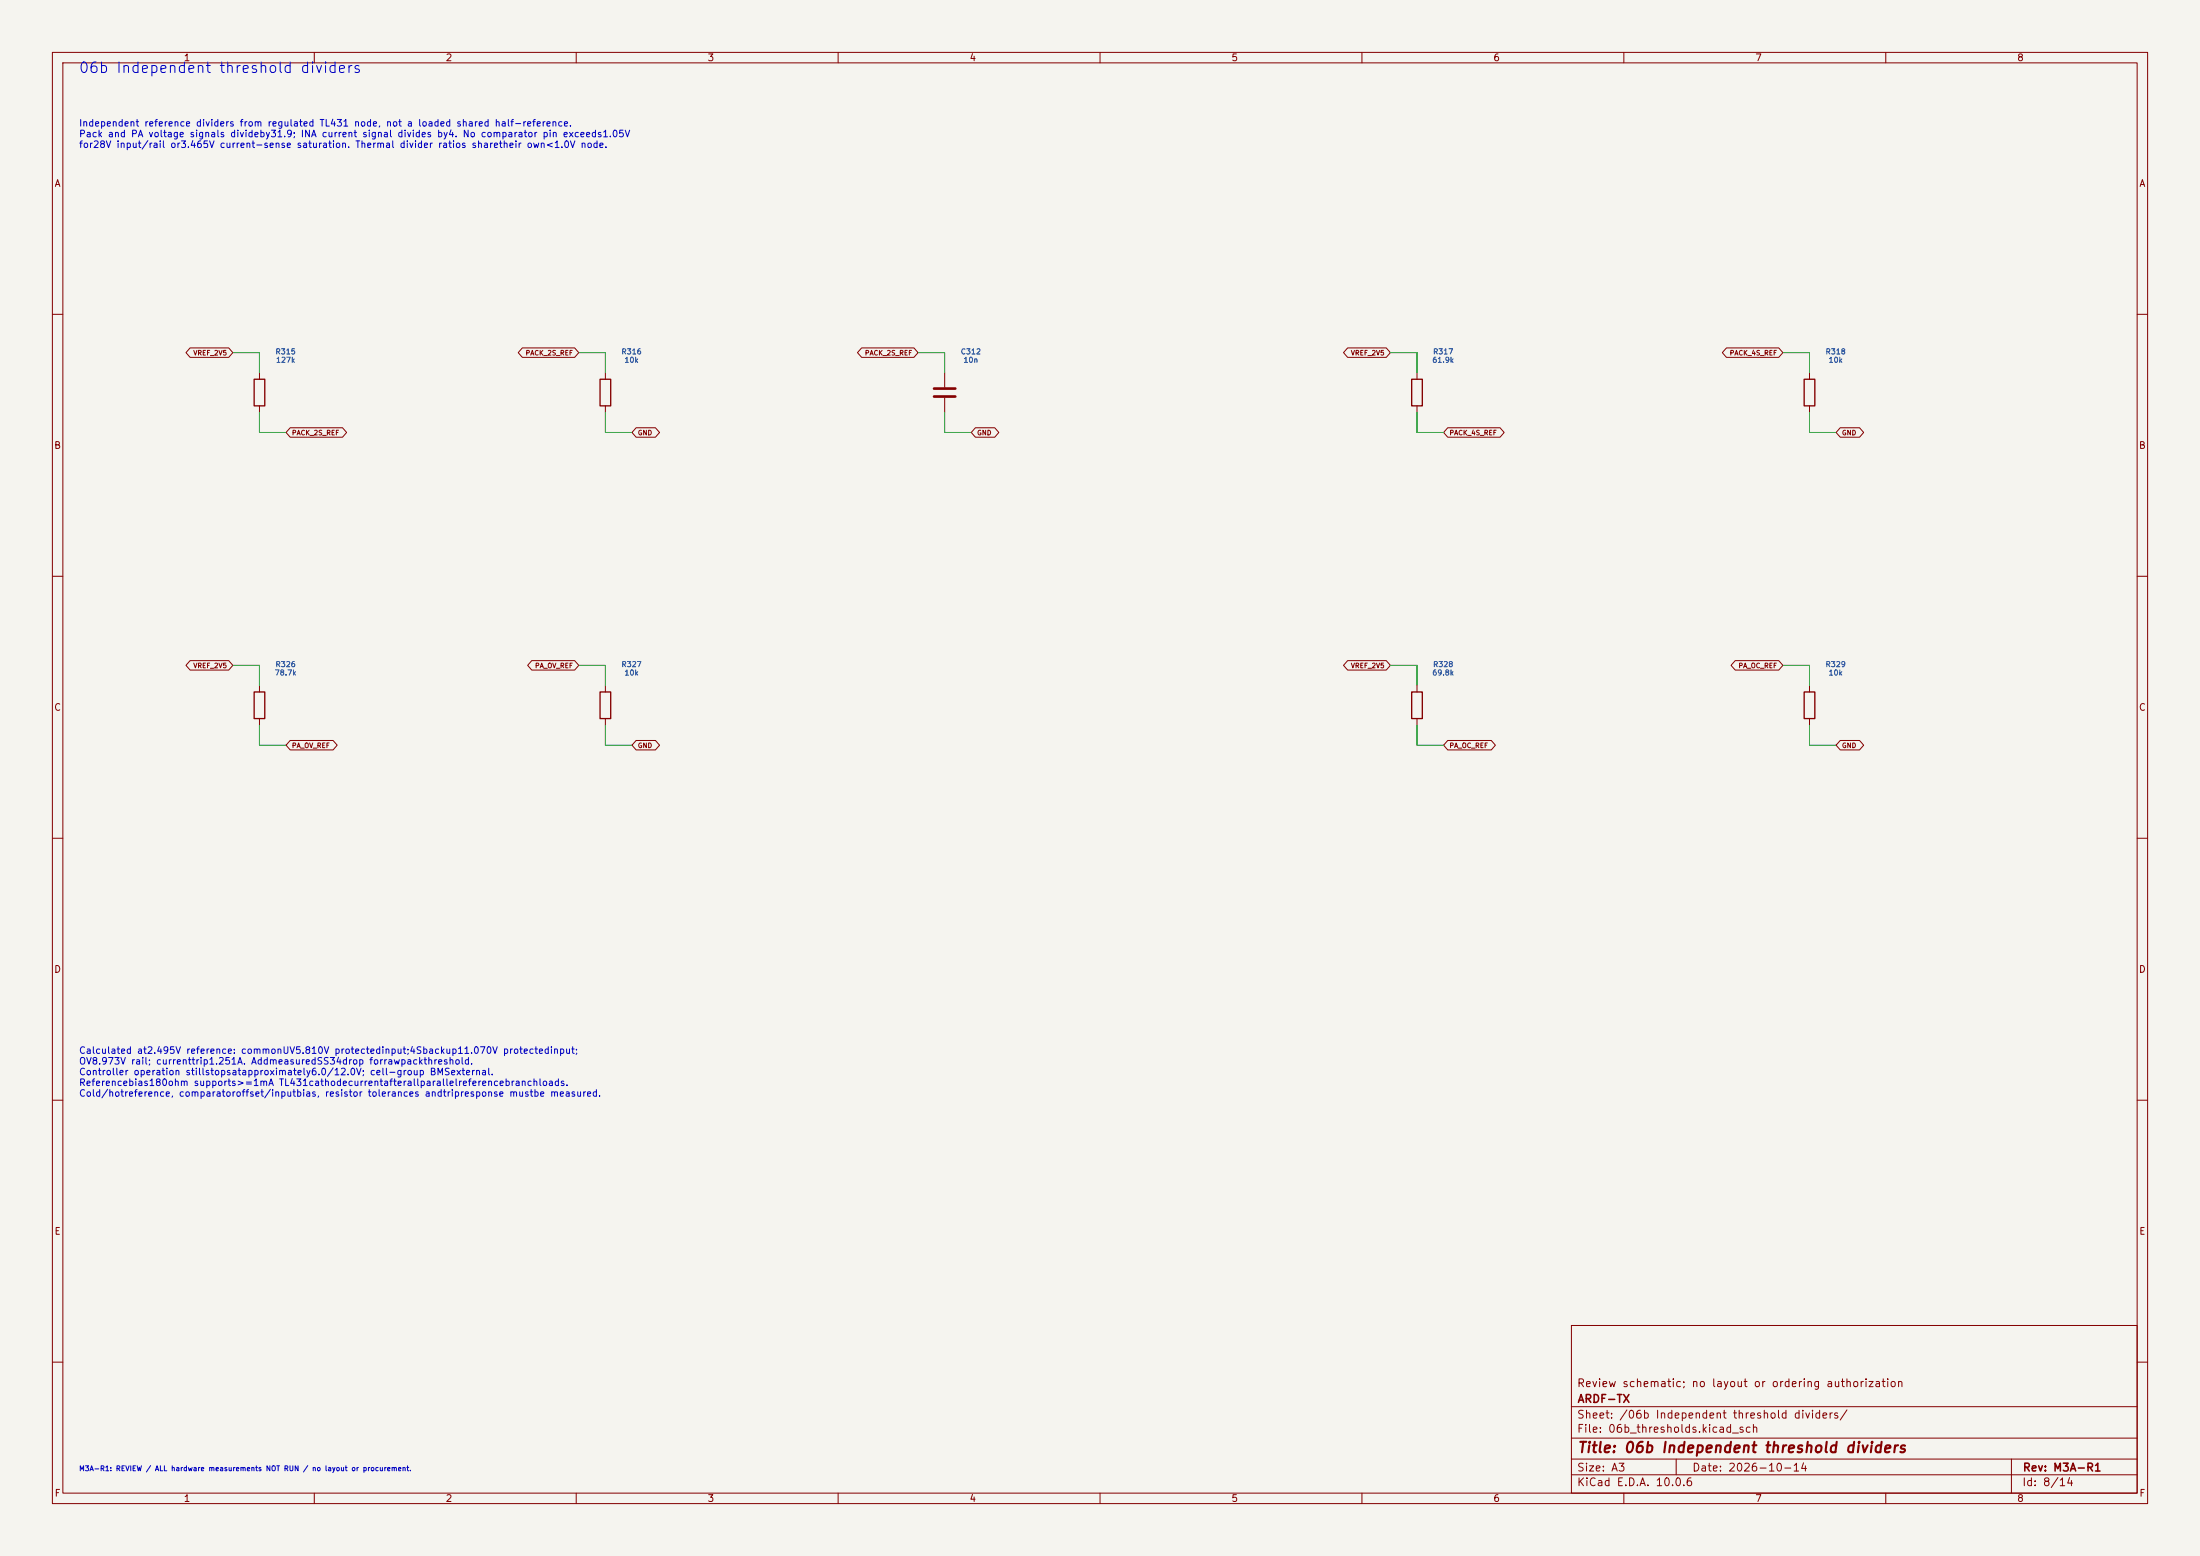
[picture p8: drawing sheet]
(kicad_sch (version 20250114) (generator "eeschema") (generator_version "10.0") (paper "A3") (title_block (title "06b Independent threshold dividers") (date "2026-10-14") (rev "M3A-R1") (company "ARDF-TX") (comment 1 "Review schematic; no layout or ordering authorization")) (lib_symbols (symbol "ARDF_TX:C" (pin_numbers (hide yes)) (pin_names (offset 0.254)) (exclude_from_sim no) (in_bom yes) (on_board yes) (in_pos_files yes) (duplicate_pin_numbers_are_jumpers no) (property "Reference" "C" (at 0.635 2.54 0) (show_name no) (do_not_autoplace no) (effects (font (size 1.27 1.27)) (justify left))) (property "Value" "C" (at 0.635 -2.54 0) (show_name no) (do_not_autoplace no) (effects (font (size 1.27 1.27)) (justify left))) (property "Footprint" "" (at 0.9652 -3.81 0) (show_name no) (do_not_autoplace no) (hide yes) (effects (font (size 1.27 1.27)))) (property "Datasheet" "" (at 0 0 0) (show_name no) (do_not_autoplace no) (hide yes) (effects (font (size 1.27 1.27)))) (property "Description" "Unpolarized capacitor" (at 0 0 0) (show_name no) (do_not_autoplace no) (hide yes) (effects (font (size 1.27 1.27)))) (property "ki_keywords" "cap capacitor" (at 0 0 0) (show_name no) (do_not_autoplace no) (hide yes) (effects (font (size 1.27 1.27)))) (property "ki_fp_filters" "C_*" (at 0 0 0) (show_name no) (do_not_autoplace no) (hide yes) (effects (font (size 1.27 1.27)))) (symbol "C_0_1" (polyline (pts (xy -2.032 0.762) (xy 2.032 0.762)) (stroke (width 0.508) (type default)) (fill (type none))) (polyline (pts (xy -2.032 -0.762) (xy 2.032 -0.762)) (stroke (width 0.508) (type default)) (fill (type none)))) (symbol "C_1_1" (pin passive line (at 0 3.81 270) (length 2.794) (name "" (effects (font (size 1.27 1.27)))) (number "1" (effects (font (size 1.27 1.27))))) (pin passive line (at 0 -3.81 90) (length 2.794) (name "" (effects (font (size 1.27 1.27)))) (number "2" (effects (font (size 1.27 1.27)))))) (embedded_fonts no)) (symbol "ARDF_TX:R" (pin_numbers (hide yes)) (pin_names (offset 0)) (exclude_from_sim no) (in_bom yes) (on_board yes) (in_pos_files yes) (duplicate_pin_numbers_are_jumpers no) (property "Reference" "R" (at 2.032 0 90) (show_name no) (do_not_autoplace no) (effects (font (size 1.27 1.27)))) (property "Value" "R" (at 0 0 90) (show_name no) (do_not_autoplace no) (effects (font (size 1.27 1.27)))) (property "Footprint" "" (at -1.778 0 90) (show_name no) (do_not_autoplace no) (hide yes) (effects (font (size 1.27 1.27)))) (property "Datasheet" "" (at 0 0 0) (show_name no) (do_not_autoplace no) (hide yes) (effects (font (size 1.27 1.27)))) (property "Description" "Resistor" (at 0 0 0) (show_name no) (do_not_autoplace no) (hide yes) (effects (font (size 1.27 1.27)))) (property "ki_keywords" "R res resistor" (at 0 0 0) (show_name no) (do_not_autoplace no) (hide yes) (effects (font (size 1.27 1.27)))) (property "ki_fp_filters" "R_*" (at 0 0 0) (show_name no) (do_not_autoplace no) (hide yes) (effects (font (size 1.27 1.27)))) (symbol "R_0_1" (rectangle (start -1.016 -2.54) (end 1.016 2.54) (stroke (width 0.254) (type default)) (fill (type none)))) (symbol "R_1_1" (pin passive line (at 0 3.81 270) (length 1.27) (name "" (effects (font (size 1.27 1.27)))) (number "1" (effects (font (size 1.27 1.27))))) (pin passive line (at 0 -3.81 90) (length 1.27) (name "" (effects (font (size 1.27 1.27)))) (number "2" (effects (font (size 1.27 1.27)))))) (embedded_fonts no)))
(text "06b Independent threshold dividers" (at 15 12 0) (effects (font (size 2 2)) (justify left top)))
(text "Independent reference dividers from regulated TL431 node, not a loaded shared half-reference.\nPack and PA voltage signals divideby31.9; INA current signal divides by4. No comparator pin exceeds1.05V\nfor28V input/rail or3.465V current-sense saturation. Thermal divider ratios sharetheir own<1.0V node." (at 15 23 0) (effects (font (size 1.27 1.27)) (justify left top)))
(symbol (lib_id "ARDF_TX:R") (at 49.53 74.93 0) (unit 1) (in_bom yes) (on_board yes) (dnp no) (property "Reference" "R315" (at 54.53 67.12 0) (effects (font (size 1.0 1.0)))) (property "Value" "127k" (at 54.53 68.72 0) (effects (font (size 1.0 1.0)))) (property "Footprint" "Resistor_SMD:R_0603_1608Metric" (at 54.53 74.93 0) (effects (font (size 1.27 1.27)) (hide yes))) (property "Datasheet" "" (at 54.53 74.93 0) (effects (font (size 1.27 1.27)) (hide yes))) (property "MPN" "RC0603FR-07127KL" (at 54.53 74.93 0) (effects (font (size 1.27 1.27)) (hide yes))) (property "Population" "BOTH" (at 54.53 74.93 0) (effects (font (size 1.27 1.27)) (hide yes))) (property "Function" "protection" (at 54.53 74.93 0) (effects (font (size 1.27 1.27)) (hide yes))) (property "Engineering_Note" "" (at 54.53 74.93 0) (effects (font (size 1.27 1.27)) (hide yes))))
(wire (pts (xy 49.5300 71.1200) (xy 49.5300 67.3100)) (stroke (width 0) (type default)))
(wire (pts (xy 49.5300 67.3100) (xy 44.4500 67.3100)) (stroke (width 0) (type default)))
(global_label "VREF_2V5" (shape bidirectional) (at 44.4500 67.3100 0) (fields_autoplaced yes) (effects (font (size 0.9 0.9)) (justify right)))
(wire (pts (xy 49.5300 78.7400) (xy 49.5300 82.5500)) (stroke (width 0) (type default)))
(wire (pts (xy 49.5300 82.5500) (xy 54.6100 82.5500)) (stroke (width 0) (type default)))
(global_label "PACK_2S_REF" (shape bidirectional) (at 54.6100 82.5500 180) (fields_autoplaced yes) (effects (font (size 0.9 0.9)) (justify left)))
(symbol (lib_id "ARDF_TX:R") (at 115.57000000000001 74.93 0) (unit 1) (in_bom yes) (on_board yes) (dnp no) (property "Reference" "R316" (at 120.57000000000001 67.12 0) (effects (font (size 1.0 1.0)))) (property "Value" "10k" (at 120.57000000000001 68.72 0) (effects (font (size 1.0 1.0)))) (property "Footprint" "Resistor_SMD:R_0603_1608Metric" (at 120.57000000000001 74.93 0) (effects (font (size 1.27 1.27)) (hide yes))) (property "Datasheet" "" (at 120.57000000000001 74.93 0) (effects (font (size 1.27 1.27)) (hide yes))) (property "MPN" "RC0603FR-0710KL" (at 120.57000000000001 74.93 0) (effects (font (size 1.27 1.27)) (hide yes))) (property "Population" "BOTH" (at 120.57000000000001 74.93 0) (effects (font (size 1.27 1.27)) (hide yes))) (property "Function" "protection" (at 120.57000000000001 74.93 0) (effects (font (size 1.27 1.27)) (hide yes))) (property "Engineering_Note" " Dated M2 distributor observation; no fresh basket verification." (at 120.57000000000001 74.93 0) (effects (font (size 1.27 1.27)) (hide yes))))
(wire (pts (xy 115.5700 71.1200) (xy 115.5700 67.3100)) (stroke (width 0) (type default)))
(wire (pts (xy 115.5700 67.3100) (xy 110.4900 67.3100)) (stroke (width 0) (type default)))
(global_label "PACK_2S_REF" (shape bidirectional) (at 110.4900 67.3100 0) (fields_autoplaced yes) (effects (font (size 0.9 0.9)) (justify right)))
(wire (pts (xy 115.5700 78.7400) (xy 115.5700 82.5500)) (stroke (width 0) (type default)))
(wire (pts (xy 115.5700 82.5500) (xy 120.6500 82.5500)) (stroke (width 0) (type default)))
(global_label "GND" (shape bidirectional) (at 120.6500 82.5500 180) (fields_autoplaced yes) (effects (font (size 0.9 0.9)) (justify left)))
(symbol (lib_id "ARDF_TX:C") (at 180.34 74.93 0) (unit 1) (in_bom yes) (on_board yes) (dnp no) (property "Reference" "C312" (at 185.34 67.12 0) (effects (font (size 1.0 1.0)))) (property "Value" "10n" (at 185.34 68.72 0) (effects (font (size 1.0 1.0)))) (property "Footprint" "Capacitor_SMD:C_0603_1608Metric" (at 185.34 74.93 0) (effects (font (size 1.27 1.27)) (hide yes))) (property "Datasheet" "" (at 185.34 74.93 0) (effects (font (size 1.27 1.27)) (hide yes))) (property "MPN" "CC0603KRX7R9BB103" (at 185.34 74.93 0) (effects (font (size 1.27 1.27)) (hide yes))) (property "Population" "BOTH" (at 185.34 74.93 0) (effects (font (size 1.27 1.27)) (hide yes))) (property "Function" "decoupling" (at 185.34 74.93 0) (effects (font (size 1.27 1.27)) (hide yes))) (property "Engineering_Note" "" (at 185.34 74.93 0) (effects (font (size 1.27 1.27)) (hide yes))))
(wire (pts (xy 180.3400 71.1200) (xy 180.3400 67.3100)) (stroke (width 0) (type default)))
(wire (pts (xy 180.3400 67.3100) (xy 175.2600 67.3100)) (stroke (width 0) (type default)))
(global_label "PACK_2S_REF" (shape bidirectional) (at 175.2600 67.3100 0) (fields_autoplaced yes) (effects (font (size 0.9 0.9)) (justify right)))
(wire (pts (xy 180.3400 78.7400) (xy 180.3400 82.5500)) (stroke (width 0) (type default)))
(wire (pts (xy 180.3400 82.5500) (xy 185.4200 82.5500)) (stroke (width 0) (type default)))
(global_label "GND" (shape bidirectional) (at 185.4200 82.5500 180) (fields_autoplaced yes) (effects (font (size 0.9 0.9)) (justify left)))
(symbol (lib_id "ARDF_TX:R") (at 270.51 74.93 0) (unit 1) (in_bom yes) (on_board yes) (dnp no) (property "Reference" "R317" (at 275.51 67.12 0) (effects (font (size 1.0 1.0)))) (property "Value" "61.9k" (at 275.51 68.72 0) (effects (font (size 1.0 1.0)))) (property "Footprint" "Resistor_SMD:R_0603_1608Metric" (at 275.51 74.93 0) (effects (font (size 1.27 1.27)) (hide yes))) (property "Datasheet" "" (at 275.51 74.93 0) (effects (font (size 1.27 1.27)) (hide yes))) (property "MPN" "RC0603FR-0761K9L" (at 275.51 74.93 0) (effects (font (size 1.27 1.27)) (hide yes))) (property "Population" "NORMAL" (at 275.51 74.93 0) (effects (font (size 1.27 1.27)) (hide yes))) (property "Function" "protection" (at 275.51 74.93 0) (effects (font (size 1.27 1.27)) (hide yes))) (property "Engineering_Note" "" (at 275.51 74.93 0) (effects (font (size 1.27 1.27)) (hide yes))))
(wire (pts (xy 270.5100 71.1200) (xy 270.5100 67.3100)) (stroke (width 0) (type default)))
(wire (pts (xy 270.5100 67.3100) (xy 265.4300 67.3100)) (stroke (width 0) (type default)))
(global_label "VREF_2V5" (shape bidirectional) (at 265.4300 67.3100 0) (fields_autoplaced yes) (effects (font (size 0.9 0.9)) (justify right)))
(wire (pts (xy 270.5100 78.7400) (xy 270.5100 82.5500)) (stroke (width 0) (type default)))
(wire (pts (xy 270.5100 82.5500) (xy 275.5900 82.5500)) (stroke (width 0) (type default)))
(global_label "PACK_4S_REF" (shape bidirectional) (at 275.5900 82.5500 180) (fields_autoplaced yes) (effects (font (size 0.9 0.9)) (justify left)))
(symbol (lib_id "ARDF_TX:R") (at 345.44 74.93 0) (unit 1) (in_bom yes) (on_board yes) (dnp no) (property "Reference" "R318" (at 350.44 67.12 0) (effects (font (size 1.0 1.0)))) (property "Value" "10k" (at 350.44 68.72 0) (effects (font (size 1.0 1.0)))) (property "Footprint" "Resistor_SMD:R_0603_1608Metric" (at 350.44 74.93 0) (effects (font (size 1.27 1.27)) (hide yes))) (property "Datasheet" "" (at 350.44 74.93 0) (effects (font (size 1.27 1.27)) (hide yes))) (property "MPN" "RC0603FR-0710KL" (at 350.44 74.93 0) (effects (font (size 1.27 1.27)) (hide yes))) (property "Population" "NORMAL" (at 350.44 74.93 0) (effects (font (size 1.27 1.27)) (hide yes))) (property "Function" "protection" (at 350.44 74.93 0) (effects (font (size 1.27 1.27)) (hide yes))) (property "Engineering_Note" " Dated M2 distributor observation; no fresh basket verification." (at 350.44 74.93 0) (effects (font (size 1.27 1.27)) (hide yes))))
(wire (pts (xy 345.4400 71.1200) (xy 345.4400 67.3100)) (stroke (width 0) (type default)))
(wire (pts (xy 345.4400 67.3100) (xy 340.3600 67.3100)) (stroke (width 0) (type default)))
(global_label "PACK_4S_REF" (shape bidirectional) (at 340.3600 67.3100 0) (fields_autoplaced yes) (effects (font (size 0.9 0.9)) (justify right)))
(wire (pts (xy 345.4400 78.7400) (xy 345.4400 82.5500)) (stroke (width 0) (type default)))
(wire (pts (xy 345.4400 82.5500) (xy 350.5200 82.5500)) (stroke (width 0) (type default)))
(global_label "GND" (shape bidirectional) (at 350.5200 82.5500 180) (fields_autoplaced yes) (effects (font (size 0.9 0.9)) (justify left)))
(symbol (lib_id "ARDF_TX:R") (at 49.53 134.62 0) (unit 1) (in_bom yes) (on_board yes) (dnp no) (property "Reference" "R326" (at 54.53 126.81 0) (effects (font (size 1.0 1.0)))) (property "Value" "78.7k" (at 54.53 128.41 0) (effects (font (size 1.0 1.0)))) (property "Footprint" "Resistor_SMD:R_0603_1608Metric" (at 54.53 134.62 0) (effects (font (size 1.27 1.27)) (hide yes))) (property "Datasheet" "" (at 54.53 134.62 0) (effects (font (size 1.27 1.27)) (hide yes))) (property "MPN" "RC0603FR-0778K7L" (at 54.53 134.62 0) (effects (font (size 1.27 1.27)) (hide yes))) (property "Population" "NORMAL" (at 54.53 134.62 0) (effects (font (size 1.27 1.27)) (hide yes))) (property "Function" "protection" (at 54.53 134.62 0) (effects (font (size 1.27 1.27)) (hide yes))) (property "Engineering_Note" "" (at 54.53 134.62 0) (effects (font (size 1.27 1.27)) (hide yes))))
(wire (pts (xy 49.5300 130.8100) (xy 49.5300 127.0000)) (stroke (width 0) (type default)))
(wire (pts (xy 49.5300 127.0000) (xy 44.4500 127.0000)) (stroke (width 0) (type default)))
(global_label "VREF_2V5" (shape bidirectional) (at 44.4500 127.0000 0) (fields_autoplaced yes) (effects (font (size 0.9 0.9)) (justify right)))
(wire (pts (xy 49.5300 138.4300) (xy 49.5300 142.2400)) (stroke (width 0) (type default)))
(wire (pts (xy 49.5300 142.2400) (xy 54.6100 142.2400)) (stroke (width 0) (type default)))
(global_label "PA_OV_REF" (shape bidirectional) (at 54.6100 142.2400 180) (fields_autoplaced yes) (effects (font (size 0.9 0.9)) (justify left)))
(symbol (lib_id "ARDF_TX:R") (at 115.57000000000001 134.62 0) (unit 1) (in_bom yes) (on_board yes) (dnp no) (property "Reference" "R327" (at 120.57000000000001 126.81 0) (effects (font (size 1.0 1.0)))) (property "Value" "10k" (at 120.57000000000001 128.41 0) (effects (font (size 1.0 1.0)))) (property "Footprint" "Resistor_SMD:R_0603_1608Metric" (at 120.57000000000001 134.62 0) (effects (font (size 1.27 1.27)) (hide yes))) (property "Datasheet" "" (at 120.57000000000001 134.62 0) (effects (font (size 1.27 1.27)) (hide yes))) (property "MPN" "RC0603FR-0710KL" (at 120.57000000000001 134.62 0) (effects (font (size 1.27 1.27)) (hide yes))) (property "Population" "NORMAL" (at 120.57000000000001 134.62 0) (effects (font (size 1.27 1.27)) (hide yes))) (property "Function" "protection" (at 120.57000000000001 134.62 0) (effects (font (size 1.27 1.27)) (hide yes))) (property "Engineering_Note" " Dated M2 distributor observation; no fresh basket verification." (at 120.57000000000001 134.62 0) (effects (font (size 1.27 1.27)) (hide yes))))
(wire (pts (xy 115.5700 130.8100) (xy 115.5700 127.0000)) (stroke (width 0) (type default)))
(wire (pts (xy 115.5700 127.0000) (xy 110.4900 127.0000)) (stroke (width 0) (type default)))
(global_label "PA_OV_REF" (shape bidirectional) (at 110.4900 127.0000 0) (fields_autoplaced yes) (effects (font (size 0.9 0.9)) (justify right)))
(wire (pts (xy 115.5700 138.4300) (xy 115.5700 142.2400)) (stroke (width 0) (type default)))
(wire (pts (xy 115.5700 142.2400) (xy 120.6500 142.2400)) (stroke (width 0) (type default)))
(global_label "GND" (shape bidirectional) (at 120.6500 142.2400 180) (fields_autoplaced yes) (effects (font (size 0.9 0.9)) (justify left)))
(symbol (lib_id "ARDF_TX:R") (at 270.51 134.62 0) (unit 1) (in_bom yes) (on_board yes) (dnp no) (property "Reference" "R328" (at 275.51 126.81 0) (effects (font (size 1.0 1.0)))) (property "Value" "69.8k" (at 275.51 128.41 0) (effects (font (size 1.0 1.0)))) (property "Footprint" "Resistor_SMD:R_0603_1608Metric" (at 275.51 134.62 0) (effects (font (size 1.27 1.27)) (hide yes))) (property "Datasheet" "" (at 275.51 134.62 0) (effects (font (size 1.27 1.27)) (hide yes))) (property "MPN" "RC0603FR-0769K8L" (at 275.51 134.62 0) (effects (font (size 1.27 1.27)) (hide yes))) (property "Population" "NORMAL" (at 275.51 134.62 0) (effects (font (size 1.27 1.27)) (hide yes))) (property "Function" "protection" (at 275.51 134.62 0) (effects (font (size 1.27 1.27)) (hide yes))) (property "Engineering_Note" "" (at 275.51 134.62 0) (effects (font (size 1.27 1.27)) (hide yes))))
(wire (pts (xy 270.5100 130.8100) (xy 270.5100 127.0000)) (stroke (width 0) (type default)))
(wire (pts (xy 270.5100 127.0000) (xy 265.4300 127.0000)) (stroke (width 0) (type default)))
(global_label "VREF_2V5" (shape bidirectional) (at 265.4300 127.0000 0) (fields_autoplaced yes) (effects (font (size 0.9 0.9)) (justify right)))
(wire (pts (xy 270.5100 138.4300) (xy 270.5100 142.2400)) (stroke (width 0) (type default)))
(wire (pts (xy 270.5100 142.2400) (xy 275.5900 142.2400)) (stroke (width 0) (type default)))
(global_label "PA_OC_REF" (shape bidirectional) (at 275.5900 142.2400 180) (fields_autoplaced yes) (effects (font (size 0.9 0.9)) (justify left)))
(symbol (lib_id "ARDF_TX:R") (at 345.44 134.62 0) (unit 1) (in_bom yes) (on_board yes) (dnp no) (property "Reference" "R329" (at 350.44 126.81 0) (effects (font (size 1.0 1.0)))) (property "Value" "10k" (at 350.44 128.41 0) (effects (font (size 1.0 1.0)))) (property "Footprint" "Resistor_SMD:R_0603_1608Metric" (at 350.44 134.62 0) (effects (font (size 1.27 1.27)) (hide yes))) (property "Datasheet" "" (at 350.44 134.62 0) (effects (font (size 1.27 1.27)) (hide yes))) (property "MPN" "RC0603FR-0710KL" (at 350.44 134.62 0) (effects (font (size 1.27 1.27)) (hide yes))) (property "Population" "NORMAL" (at 350.44 134.62 0) (effects (font (size 1.27 1.27)) (hide yes))) (property "Function" "protection" (at 350.44 134.62 0) (effects (font (size 1.27 1.27)) (hide yes))) (property "Engineering_Note" " Dated M2 distributor observation; no fresh basket verification." (at 350.44 134.62 0) (effects (font (size 1.27 1.27)) (hide yes))))
(wire (pts (xy 345.4400 130.8100) (xy 345.4400 127.0000)) (stroke (width 0) (type default)))
(wire (pts (xy 345.4400 127.0000) (xy 340.3600 127.0000)) (stroke (width 0) (type default)))
(global_label "PA_OC_REF" (shape bidirectional) (at 340.3600 127.0000 0) (fields_autoplaced yes) (effects (font (size 0.9 0.9)) (justify right)))
(wire (pts (xy 345.4400 138.4300) (xy 345.4400 142.2400)) (stroke (width 0) (type default)))
(wire (pts (xy 345.4400 142.2400) (xy 350.5200 142.2400)) (stroke (width 0) (type default)))
(global_label "GND" (shape bidirectional) (at 350.5200 142.2400 180) (fields_autoplaced yes) (effects (font (size 0.9 0.9)) (justify left)))
(text "Calculated at2.495V reference: commonUV5.810V protectedinput;4Sbackup11.070V protectedinput;\nOV8.973V rail; currenttrip1.251A. AddmeasuredSS34drop forrawpackthreshold.\nController operation stillstopsatapproximately6.0/12.0V; cell-group BMSexternal.\nReferencebias180ohm supports>=1mA TL431cathodecurrentafterallparallelreferencebranchloads.\nCold/hotreference, comparatoroffset/inputbias, resistor tolerances andtripresponse mustbe measured." (at 15 200 0) (effects (font (size 1.27 1.27)) (justify left top)))
(text "M3A-R1: REVIEW / ALL hardware measurements NOT RUN / no layout or procurement." (at 15 280 0) (effects (font (size 0.95 0.95)) (justify left top)))
(embedded_fonts no))
